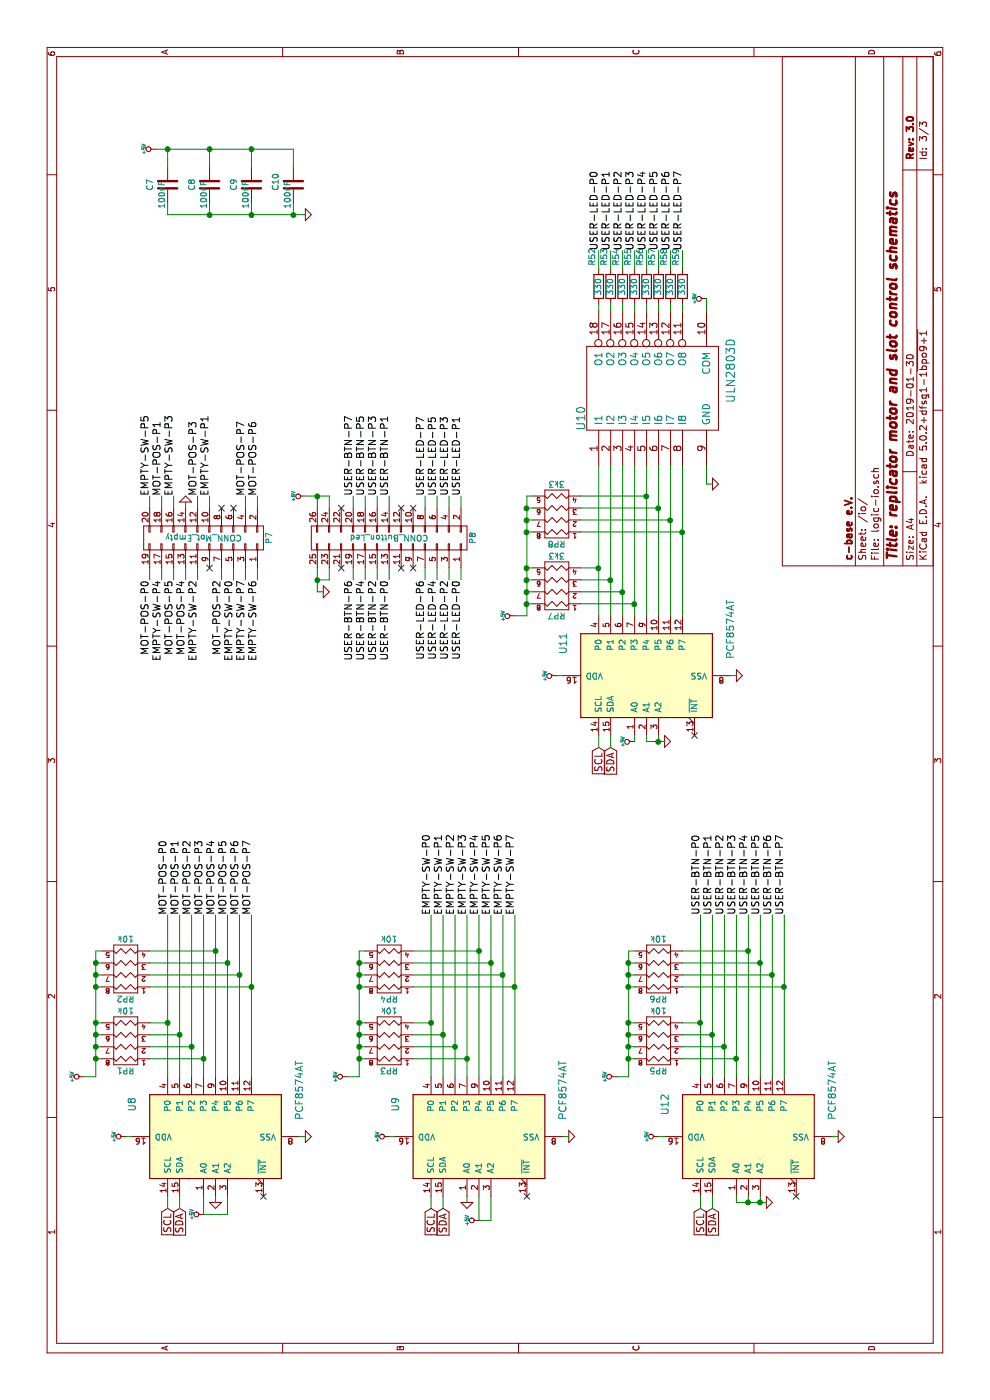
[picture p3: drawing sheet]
EESchema Schematic File Version 4
LIBS:logic-cache
EELAYER 26 0
EELAYER END
$Descr A4 11693 8268
encoding utf-8
Sheet 3 3
Title "replicator motor and slot control schematics"
Date "2019-01-30"
Rev "3.0"
Comp "c-base e.V."
Comment1 ""
Comment2 ""
Comment3 ""
Comment4 ""
$EndDescr
$Comp
L replicator:+5V #PWR054
U 1 1
P 7550 2550
F 0 "#PWR054" H 7550 2500 20  0001 C CNN
F 1 "+5V" H 7550 2650 30  0000 C CNN
F 2 "" H 7550 2550 60  0001 C CNN
F 3 "" H 7550 2550 60  0001 C CNN
	1    7550 2550
	1    0    0    -1  
$EndComp
$Comp
L replicator:+5V #PWR055
U 1 1
P 10450 1300
F 0 "#PWR055" H 10450 1250 20  0001 C CNN
F 1 "+5V" H 10450 1400 30  0000 C CNN
F 2 "" H 10450 1300 60  0001 C CNN
F 3 "" H 10450 1300 60  0001 C CNN
	1    10450 1300
	1    0    0    -1  
$EndComp
$Comp
L replicator:+5V #PWR056
U 1 1
P 9200 5900
F 0 "#PWR056" H 9200 5850 20  0001 C CNN
F 1 "+5V" H 9200 6000 30  0000 C CNN
F 2 "" H 9200 5900 60  0001 C CNN
F 3 "" H 9200 5900 60  0001 C CNN
	1    9200 5900
	1    0    0    -1  
$EndComp
$Comp
L replicator:+5V #PWR057
U 1 1
P 6550 4300
F 0 "#PWR057" H 6550 4250 20  0001 C CNN
F 1 "+5V" H 6550 4400 30  0000 C CNN
F 2 "" H 6550 4300 60  0001 C CNN
F 3 "" H 6550 4300 60  0001 C CNN
	1    6550 4300
	1    0    0    -1  
$EndComp
$Comp
L replicator:+5V #PWR058
U 1 1
P 5500 5300
F 0 "#PWR058" H 5500 5250 20  0001 C CNN
F 1 "+5V" H 5500 5400 30  0000 C CNN
F 2 "" H 5500 5300 60  0001 C CNN
F 3 "" H 5500 5300 60  0001 C CNN
	1    5500 5300
	1    0    0    -1  
$EndComp
$Comp
L replicator:+5V #PWR059
U 1 1
P 2700 5150
F 0 "#PWR059" H 2700 5100 20  0001 C CNN
F 1 "+5V" H 2700 5250 30  0000 C CNN
F 2 "" H 2700 5150 60  0001 C CNN
F 3 "" H 2700 5150 60  0001 C CNN
	1    2700 5150
	1    0    0    -1  
$EndComp
$Comp
L replicator:+5V #PWR060
U 1 1
P 2200 5500
F 0 "#PWR060" H 2200 5450 20  0001 C CNN
F 1 "+5V" H 2200 5600 30  0000 C CNN
F 2 "" H 2200 5500 60  0001 C CNN
F 3 "" H 2200 5500 60  0001 C CNN
	1    2200 5500
	1    0    0    -1  
$EndComp
$Comp
L replicator:+5V #PWR061
U 1 1
P 1500 4000
F 0 "#PWR061" H 1500 3950 20  0001 C CNN
F 1 "+5V" H 1500 4100 30  0000 C CNN
F 2 "" H 1500 4000 60  0001 C CNN
F 3 "" H 1500 4000 60  0001 C CNN
	1    1500 4000
	1    0    0    -1  
$EndComp
$Comp
L replicator:+5V #PWR062
U 1 1
P 2700 2900
F 0 "#PWR062" H 2700 2850 20  0001 C CNN
F 1 "+5V" H 2700 3000 30  0000 C CNN
F 2 "" H 2700 2900 60  0001 C CNN
F 3 "" H 2700 2900 60  0001 C CNN
	1    2700 2900
	1    0    0    -1  
$EndComp
$Comp
L replicator:+5V #PWR063
U 1 1
P 1550 1700
F 0 "#PWR063" H 1550 1650 20  0001 C CNN
F 1 "+5V" H 1550 1800 30  0000 C CNN
F 2 "" H 1550 1700 60  0001 C CNN
F 3 "" H 1550 1700 60  0001 C CNN
	1    1550 1700
	1    0    0    -1  
$EndComp
$Comp
L replicator:+5V #PWR064
U 1 1
P 2700 700
F 0 "#PWR064" H 2700 650 20  0001 C CNN
F 1 "+5V" H 2700 800 30  0000 C CNN
F 2 "" H 2700 700 60  0001 C CNN
F 3 "" H 2700 700 60  0001 C CNN
	1    2700 700 
	1    0    0    -1  
$EndComp
$Comp
L replicator:R R59
U 1 1
P 9300 5700
AR Path="/53CBDBDE" Ref="R59"  Part="1" 
AR Path="/5345634F/53CBDBDE" Ref="R59"  Part="1" 
F 0 "R59" V 9350 5450 50  0000 C CNN
F 1 "330" V 9300 5700 50  0000 C CNN
F 2 "replicator:R_0603_HandSoldering" V 9400 5700 50  0001 C CNN
F 3 "" H 9300 5700 60  0001 C CNN
F 4 "SMD-0603 330" H 9300 5700 60  0001 C CNN "Reichelt"
	1    9300 5700
	0    -1   -1   0   
$EndComp
$Comp
L replicator:R R58
U 1 1
P 9300 5600
AR Path="/53CBDBDB" Ref="R58"  Part="1" 
AR Path="/5345634F/53CBDBDB" Ref="R58"  Part="1" 
F 0 "R58" V 9350 5350 50  0000 C CNN
F 1 "330" V 9300 5600 50  0000 C CNN
F 2 "replicator:R_0603_HandSoldering" V 9400 5600 50  0001 C CNN
F 3 "" H 9300 5600 60  0001 C CNN
F 4 "SMD-0603 330" H 9300 5600 60  0001 C CNN "Reichelt"
	1    9300 5600
	0    -1   -1   0   
$EndComp
$Comp
L replicator:R R57
U 1 1
P 9300 5500
AR Path="/53CBDBD8" Ref="R57"  Part="1" 
AR Path="/5345634F/53CBDBD8" Ref="R57"  Part="1" 
F 0 "R57" V 9350 5250 50  0000 C CNN
F 1 "330" V 9300 5500 50  0000 C CNN
F 2 "replicator:R_0603_HandSoldering" V 9400 5500 50  0001 C CNN
F 3 "" H 9300 5500 60  0001 C CNN
F 4 "SMD-0603 330" H 9300 5500 60  0001 C CNN "Reichelt"
	1    9300 5500
	0    -1   -1   0   
$EndComp
$Comp
L replicator:R R56
U 1 1
P 9300 5400
AR Path="/53CBDBD5" Ref="R56"  Part="1" 
AR Path="/5345634F/53CBDBD5" Ref="R56"  Part="1" 
F 0 "R56" V 9350 5150 50  0000 C CNN
F 1 "330" V 9300 5400 50  0000 C CNN
F 2 "replicator:R_0603_HandSoldering" V 9400 5400 50  0001 C CNN
F 3 "" H 9300 5400 60  0001 C CNN
F 4 "SMD-0603 330" H 9300 5400 60  0001 C CNN "Reichelt"
	1    9300 5400
	0    -1   -1   0   
$EndComp
$Comp
L replicator:R R55
U 1 1
P 9300 5300
AR Path="/53CBDBD2" Ref="R55"  Part="1" 
AR Path="/5345634F/53CBDBD2" Ref="R55"  Part="1" 
F 0 "R55" V 9350 5050 50  0000 C CNN
F 1 "330" V 9300 5300 50  0000 C CNN
F 2 "replicator:R_0603_HandSoldering" V 9400 5300 50  0001 C CNN
F 3 "" H 9300 5300 60  0001 C CNN
F 4 "SMD-0603 330" H 9300 5300 60  0001 C CNN "Reichelt"
	1    9300 5300
	0    -1   -1   0   
$EndComp
$Comp
L replicator:R R54
U 1 1
P 9300 5200
AR Path="/53CBDBD0" Ref="R54"  Part="1" 
AR Path="/5345634F/53CBDBD0" Ref="R54"  Part="1" 
F 0 "R54" V 9350 4950 50  0000 C CNN
F 1 "330" V 9300 5200 50  0000 C CNN
F 2 "replicator:R_0603_HandSoldering" V 9400 5200 50  0001 C CNN
F 3 "" H 9300 5200 60  0001 C CNN
F 4 "SMD-0603 330" H 9300 5200 60  0001 C CNN "Reichelt"
	1    9300 5200
	0    -1   -1   0   
$EndComp
$Comp
L replicator:R R53
U 1 1
P 9300 5100
AR Path="/53CBDBCC" Ref="R53"  Part="1" 
AR Path="/5345634F/53CBDBCC" Ref="R53"  Part="1" 
F 0 "R53" V 9350 4850 50  0000 C CNN
F 1 "330" V 9300 5100 50  0000 C CNN
F 2 "replicator:R_0603_HandSoldering" V 9400 5100 50  0001 C CNN
F 3 "" H 9300 5100 60  0001 C CNN
F 4 "SMD-0603 330" H 9300 5100 60  0001 C CNN "Reichelt"
	1    9300 5100
	0    -1   -1   0   
$EndComp
$Comp
L replicator:R R52
U 1 1
P 9300 5000
AR Path="/53CBDAE5" Ref="R52"  Part="1" 
AR Path="/5345634F/53CBDAE5" Ref="R52"  Part="1" 
F 0 "R52" V 9350 4750 50  0000 C CNN
F 1 "330" V 9300 5000 50  0000 C CNN
F 2 "replicator:R_0603_HandSoldering" V 9400 5000 50  0001 C CNN
F 3 "" H 9300 5000 60  0001 C CNN
F 4 "SMD-0603 330" H 9300 5000 60  0001 C CNN "Reichelt"
	1    9300 5000
	0    -1   -1   0   
$EndComp
$Comp
L replicator:GND #PWR065
U 1 1
P 9900 2550
F 0 "#PWR065" H 9900 2550 30  0001 C CNN
F 1 "GND" H 9900 2480 30  0001 C CNN
F 2 "" H 9900 2550 60  0001 C CNN
F 3 "" H 9900 2550 60  0001 C CNN
	1    9900 2550
	1    0    0    -1  
$EndComp
NoConn ~ 6950 1750
NoConn ~ 7450 1950
NoConn ~ 7450 1850
$Comp
L replicator:GND #PWR066
U 1 1
P 7500 1550
F 0 "#PWR066" H 7500 1550 30  0001 C CNN
F 1 "GND" H 7500 1480 30  0001 C CNN
F 2 "" H 7500 1550 60  0001 C CNN
F 3 "" H 7500 1550 60  0001 C CNN
	1    7500 1550
	0    -1   -1   0   
$EndComp
Text Label 6850 2050 2    60   ~ 0
EMPTY-SW-P7
Text Label 6850 2150 2    60   ~ 0
EMPTY-SW-P6
Text Label 7550 1250 0    60   ~ 0
EMPTY-SW-P5
Text Label 6850 1350 2    60   ~ 0
EMPTY-SW-P4
Text Label 7550 1450 0    60   ~ 0
EMPTY-SW-P3
Text Label 6850 1650 2    60   ~ 0
EMPTY-SW-P2
Text Label 7550 1750 0    60   ~ 0
EMPTY-SW-P1
Text Label 6850 1950 2    60   ~ 0
EMPTY-SW-P0
Text Label 6850 1250 2    60   ~ 0
MOT-POS-P0
Text Label 7550 1350 0    60   ~ 0
MOT-POS-P1
Text Label 6850 1850 2    60   ~ 0
MOT-POS-P2
Text Label 7550 1650 0    60   ~ 0
MOT-POS-P3
Text Label 6850 1550 2    60   ~ 0
MOT-POS-P4
Text Label 6850 1450 2    60   ~ 0
MOT-POS-P5
Text Label 7550 2150 0    60   ~ 0
MOT-POS-P6
Text Label 7550 2050 0    60   ~ 0
MOT-POS-P7
$Comp
L replicator:GND #PWR067
U 1 1
P 6750 2700
F 0 "#PWR067" H 6750 2700 30  0001 C CNN
F 1 "GND" H 6750 2630 30  0001 C CNN
F 2 "" H 6750 2700 60  0001 C CNN
F 3 "" H 6750 2700 60  0001 C CNN
	1    6750 2700
	1    0    0    -1  
$EndComp
NoConn ~ 7450 2850
NoConn ~ 6950 2850
Text Label 6850 3250 2    60   ~ 0
USER-BTN-P0
Text Label 7550 3250 0    60   ~ 0
USER-BTN-P1
Text Label 6850 3150 2    60   ~ 0
USER-BTN-P2
Text Label 7550 3150 0    60   ~ 0
USER-BTN-P3
Text Label 6850 3050 2    60   ~ 0
USER-BTN-P4
Text Label 7550 3050 0    60   ~ 0
USER-BTN-P5
Text Label 6850 2950 2    60   ~ 0
USER-BTN-P6
Text Label 7550 2950 0    60   ~ 0
USER-BTN-P7
NoConn ~ 6950 3450
NoConn ~ 6950 3350
NoConn ~ 7450 3350
NoConn ~ 7450 3450
Text Label 6850 3850 2    60   ~ 0
USER-LED-P0
Text Label 7550 3850 0    60   ~ 0
USER-LED-P1
Text Label 6850 3750 2    60   ~ 0
USER-LED-P2
Text Label 7550 3750 0    60   ~ 0
USER-LED-P3
Text Label 6850 3650 2    60   ~ 0
USER-LED-P4
Text Label 7550 3650 0    60   ~ 0
USER-LED-P5
Text Label 6850 3550 2    60   ~ 0
USER-LED-P6
Text Label 7550 3550 0    60   ~ 0
USER-LED-P7
Text Label 9600 5700 0    60   ~ 0
USER-LED-P7
Text Label 9600 5600 0    60   ~ 0
USER-LED-P6
Text Label 9600 5500 0    60   ~ 0
USER-LED-P5
Text Label 9600 5400 0    60   ~ 0
USER-LED-P4
Text Label 9600 5300 0    60   ~ 0
USER-LED-P3
Text Label 9600 5200 0    60   ~ 0
USER-LED-P2
Text Label 9600 5100 0    60   ~ 0
USER-LED-P1
Text Label 9600 5000 0    60   ~ 0
USER-LED-P0
$Comp
L replicator:GND #PWR068
U 1 1
P 7650 5950
F 0 "#PWR068" H 7650 5950 30  0001 C CNN
F 1 "GND" H 7650 5880 30  0001 C CNN
F 2 "" H 7650 5950 60  0001 C CNN
F 3 "" H 7650 5950 60  0001 C CNN
	1    7650 5950
	1    0    0    -1  
$EndComp
NoConn ~ 5550 5800
$Comp
L replicator:GND #PWR069
U 1 1
P 5500 5550
F 0 "#PWR069" H 5500 5550 30  0001 C CNN
F 1 "GND" H 5500 5480 30  0001 C CNN
F 2 "" H 5500 5550 60  0001 C CNN
F 3 "" H 5500 5550 60  0001 C CNN
	1    5500 5550
	1    0    0    -1  
$EndComp
Text GLabel 5450 5000 0    60   Input ~ 0
SCL
Text GLabel 5450 5100 0    60   Input ~ 0
SDA
Text GLabel 1600 5950 0    60   Input ~ 0
SDA
Text GLabel 1600 5850 0    60   Input ~ 0
SCL
NoConn ~ 1700 6650
Text Label 4050 6550 0    60   ~ 0
USER-BTN-P7
Text Label 4050 6450 0    60   ~ 0
USER-BTN-P6
Text Label 4050 6350 0    60   ~ 0
USER-BTN-P5
Text Label 4050 6250 0    60   ~ 0
USER-BTN-P4
Text Label 4050 6150 0    60   ~ 0
USER-BTN-P3
Text Label 4050 6050 0    60   ~ 0
USER-BTN-P2
Text Label 4050 5950 0    60   ~ 0
USER-BTN-P1
Text Label 4050 5850 0    60   ~ 0
USER-BTN-P0
$Comp
L replicator:GND #PWR070
U 1 1
P 1650 6400
F 0 "#PWR070" H 1650 6400 30  0001 C CNN
F 1 "GND" H 1650 6330 30  0001 C CNN
F 2 "" H 1650 6400 60  0001 C CNN
F 3 "" H 1650 6400 60  0001 C CNN
	1    1650 6400
	1    0    0    -1  
$EndComp
$Comp
L replicator:GND #PWR071
U 1 1
P 1650 3900
F 0 "#PWR071" H 1650 3900 30  0001 C CNN
F 1 "GND" H 1650 3830 30  0001 C CNN
F 2 "" H 1650 3900 60  0001 C CNN
F 3 "" H 1650 3900 60  0001 C CNN
	1    1650 3900
	0    1    1    0   
$EndComp
Text Label 4050 3600 0    60   ~ 0
EMPTY-SW-P0
Text Label 4050 3700 0    60   ~ 0
EMPTY-SW-P1
Text Label 4050 3800 0    60   ~ 0
EMPTY-SW-P2
Text Label 4050 3900 0    60   ~ 0
EMPTY-SW-P3
Text Label 4050 4000 0    60   ~ 0
EMPTY-SW-P4
Text Label 4050 4100 0    60   ~ 0
EMPTY-SW-P5
Text Label 4050 4200 0    60   ~ 0
EMPTY-SW-P6
Text Label 4050 4300 0    60   ~ 0
EMPTY-SW-P7
NoConn ~ 1700 4400
Text GLabel 1600 3600 0    60   Input ~ 0
SCL
Text GLabel 1600 3700 0    60   Input ~ 0
SDA
Text GLabel 1600 1500 0    60   Input ~ 0
SDA
Text GLabel 1600 1400 0    60   Input ~ 0
SCL
NoConn ~ 1700 2200
Text Label 4050 2100 0    60   ~ 0
MOT-POS-P7
Text Label 4050 2000 0    60   ~ 0
MOT-POS-P6
Text Label 4050 1900 0    60   ~ 0
MOT-POS-P5
Text Label 4050 1800 0    60   ~ 0
MOT-POS-P4
Text Label 4050 1700 0    60   ~ 0
MOT-POS-P3
Text Label 4050 1600 0    60   ~ 0
MOT-POS-P2
Text Label 4050 1500 0    60   ~ 0
MOT-POS-P1
Text Label 4050 1400 0    60   ~ 0
MOT-POS-P0
$Comp
L replicator:GND #PWR072
U 1 1
P 1650 1800
F 0 "#PWR072" H 1650 1800 30  0001 C CNN
F 1 "GND" H 1650 1730 30  0001 C CNN
F 2 "" H 1650 1800 60  0001 C CNN
F 3 "" H 1650 1800 60  0001 C CNN
	1    1650 1800
	0    1    1    0   
$EndComp
$Comp
L replicator:CONN_02X10 P7
U 1 1
P 7200 1700
F 0 "P7" H 7200 2250 50  0000 C CNN
F 1 "CONN_Mot_Empty" V 7200 1700 50  0000 C CNN
F 2 "replicator:IDC_Header_Straight_20pins" H 7200 500 60  0001 C CNN
F 3 "http://cdn-reichelt.de/documents/datenblatt/C151/BH1S-XX-L.pdf" H 7200 500 60  0001 C CNN
F 4 "WSL 20G" H 7200 1700 60  0001 C CNN "Reichelt"
	1    7200 1700
	1    0    0    1   
$EndComp
$Comp
L replicator:CONN_02X13 P8
U 1 1
P 7200 3250
F 0 "P8" H 7200 3950 50  0000 C CNN
F 1 "CONN_Button_Led" V 7200 3250 50  0000 C CNN
F 2 "replicator:IDC_Header_Straight_26pins" H 7200 2100 60  0001 C CNN
F 3 "http://cdn-reichelt.de/documents/datenblatt/C151/BH1S-XX-L.pdf" H 7200 2100 60  0001 C CNN
F 4 "WSL 26G" H 7200 3250 60  0001 C CNN "Reichelt"
	1    7200 3250
	1    0    0    1   
$EndComp
$Comp
L replicator:PCF8574 U9
U 1 1
P 2200 4000
AR Path="/563EA141" Ref="U9"  Part="1" 
AR Path="/5345634F/563EA141" Ref="U9"  Part="1" 
F 0 "U9" H 2470 4700 60  0000 C CNN
F 1 "PCF8574AT" H 2590 3302 60  0000 C CNN
F 2 "replicator:SOIC-16_7.5x10.3mm_Pitch1.27mm" H 2200 4000 60  0001 C CNN
F 3 "http://cdn-reichelt.de/documents/datenblatt/A300/PCF8574%23PHI.pdf" H 2200 4000 60  0001 C CNN
F 4 "PCF 8574 AT" H 2200 4000 60  0001 C CNN "Reichelt"
	1    2200 4000
	1    0    0    -1  
$EndComp
$Comp
L replicator:PCF8574 U12
U 1 1
P 2200 6250
AR Path="/563EA4B4" Ref="U12"  Part="1" 
AR Path="/5345634F/563EA4B4" Ref="U12"  Part="1" 
F 0 "U12" H 2470 6950 60  0000 C CNN
F 1 "PCF8574AT" H 2590 5552 60  0000 C CNN
F 2 "replicator:SOIC-16_7.5x10.3mm_Pitch1.27mm" H 2200 6250 60  0001 C CNN
F 3 "http://cdn-reichelt.de/documents/datenblatt/A300/PCF8574%23PHI.pdf" H 2200 6250 60  0001 C CNN
F 4 "PCF 8574 AT" H 2200 6250 60  0001 C CNN "Reichelt"
	1    2200 6250
	1    0    0    -1  
$EndComp
$Comp
L replicator:PCF8574 U8
U 1 1
P 2200 1800
AR Path="/563EA78D" Ref="U8"  Part="1" 
AR Path="/5345634F/563EA78D" Ref="U8"  Part="1" 
F 0 "U8" H 2470 2500 60  0000 C CNN
F 1 "PCF8574AT" H 2590 1102 60  0000 C CNN
F 2 "replicator:SOIC-16_7.5x10.3mm_Pitch1.27mm" H 2200 1800 60  0001 C CNN
F 3 "http://cdn-reichelt.de/documents/datenblatt/A300/PCF8574%23PHI.pdf" H 2200 1800 60  0001 C CNN
F 4 "PCF 8574 AT" H 2200 1800 60  0001 C CNN "Reichelt"
	1    2200 1800
	1    0    0    -1  
$EndComp
$Comp
L replicator:PCF8574 U11
U 1 1
P 6050 5400
AR Path="/563EAC32" Ref="U11"  Part="1" 
AR Path="/5345634F/563EAC32" Ref="U11"  Part="1" 
F 0 "U11" H 6320 6100 60  0000 C CNN
F 1 "PCF8574AT" H 6440 4702 60  0000 C CNN
F 2 "replicator:SOIC-16_7.5x10.3mm_Pitch1.27mm" H 6050 5400 60  0001 C CNN
F 3 "http://cdn-reichelt.de/documents/datenblatt/A300/PCF8574%23PHI.pdf" H 6050 5400 60  0001 C CNN
F 4 "PCF 8574 AT" H 6050 5400 60  0001 C CNN "Reichelt"
	1    6050 5400
	1    0    0    -1  
$EndComp
$Comp
L replicator:ULN2803D U10
U 1 1
P 8450 5400
F 0 "U10" H 8200 5950 70  0000 C CNN
F 1 "ULN2803D" H 8600 4700 70  0000 C CNN
F 2 "replicator:SOIC-18_7.5x11.6mm_Pitch1.27mm" H 8450 5400 60  0001 C CNN
F 3 "http://cdn-reichelt.de/documents/datenblatt/A200/ULN2803.pdf" H 8450 5400 60  0001 C CNN
F 4 "ULN 2803 D" H 8450 5400 60  0001 C CNN "Reichelt"
	1    8450 5400
	1    0    0    -1  
$EndComp
$Comp
L replicator:C C7
U 1 1
P 10150 1400
AR Path="/563ED723" Ref="C7"  Part="1" 
AR Path="/5345634F/563ED723" Ref="C7"  Part="1" 
F 0 "C7" V 10000 1350 50  0000 L CNN
F 1 "100nF" V 10100 1200 50  0000 L CNN
F 2 "replicator:C_0603_HandSoldering" H 10150 1400 60  0001 C CNN
F 3 "" H 10150 1400 60  0000 C CNN
F 4 "X7R-G0603 100N" V 10150 1400 60  0001 C CNN "Reichelt"
	1    10150 1400
	0    1    1    0   
$EndComp
$Comp
L replicator:C C8
U 1 1
P 10150 1750
AR Path="/563EDB9A" Ref="C8"  Part="1" 
AR Path="/5345634F/563EDB9A" Ref="C8"  Part="1" 
F 0 "C8" V 10000 1700 50  0000 L CNN
F 1 "100nF" V 10100 1550 50  0000 L CNN
F 2 "replicator:C_0603_HandSoldering" H 10150 1750 60  0001 C CNN
F 3 "" H 10150 1750 60  0000 C CNN
F 4 "X7R-G0603 100N" V 10150 1750 60  0001 C CNN "Reichelt"
	1    10150 1750
	0    1    1    0   
$EndComp
$Comp
L replicator:C C9
U 1 1
P 10150 2100
AR Path="/563EDC51" Ref="C9"  Part="1" 
AR Path="/5345634F/563EDC51" Ref="C9"  Part="1" 
F 0 "C9" V 10000 2050 50  0000 L CNN
F 1 "100nF" V 10100 1900 50  0000 L CNN
F 2 "replicator:C_0603_HandSoldering" H 10150 2100 60  0001 C CNN
F 3 "" H 10150 2100 60  0000 C CNN
F 4 "X7R-G0603 100N" V 10150 2100 60  0001 C CNN "Reichelt"
	1    10150 2100
	0    1    1    0   
$EndComp
$Comp
L replicator:C C10
U 1 1
P 10150 2450
AR Path="/563EDD0B" Ref="C10"  Part="1" 
AR Path="/5345634F/563EDD0B" Ref="C10"  Part="1" 
F 0 "C10" V 10000 2400 50  0000 L CNN
F 1 "100nF" V 10100 2250 50  0000 L CNN
F 2 "replicator:C_0603_HandSoldering" H 10150 2450 60  0001 C CNN
F 3 "" H 10150 2450 60  0000 C CNN
F 4 "X7R-G0603 100N" V 10150 2450 60  0001 C CNN "Reichelt"
	1    10150 2450
	0    1    1    0   
$EndComp
$Comp
L replicator:R_PACK4 RP7
U 1 1
P 7000 4650
F 0 "RP7" H 7000 5100 50  0000 C CNN
F 1 "3k3" H 7000 4600 50  0000 C CNN
F 2 "replicator:R_Array_Convex_4x1206" H 7000 4650 60  0001 C CNN
F 3 "http://cdn-reichelt.de/documents/datenblatt/B300/BCN%23BI.pdf" H 7000 4650 60  0001 C CNN
F 4 "BCN16 3,3K" H 7000 4650 60  0001 C CNN "Reichelt"
	1    7000 4650
	0    -1   -1   0   
$EndComp
$Comp
L replicator:R_PACK4 RP8
U 1 1
P 7600 4650
F 0 "RP8" H 7600 5100 50  0000 C CNN
F 1 "3k3" H 7600 4600 50  0000 C CNN
F 2 "replicator:R_Array_Convex_4x1206" H 7600 4650 60  0001 C CNN
F 3 "http://cdn-reichelt.de/documents/datenblatt/B300/BCN%23BI.pdf" H 7600 4650 60  0001 C CNN
F 4 "BCN16 3,3K" H 7600 4650 60  0001 C CNN "Reichelt"
	1    7600 4650
	0    -1   -1   0   
$EndComp
$Comp
L replicator:R_PACK4 RP3
U 1 1
P 3200 3250
F 0 "RP3" H 3200 3700 50  0000 C CNN
F 1 "10k" H 3200 3200 50  0000 C CNN
F 2 "replicator:R_Array_Convex_4x1206" H 3200 3250 60  0001 C CNN
F 3 "http://cdn-reichelt.de/documents/datenblatt/B300/BCN%23BI.pdf" H 3200 3250 60  0001 C CNN
F 4 "BCN16 10K" H 3200 3250 60  0001 C CNN "Reichelt"
	1    3200 3250
	0    -1   -1   0   
$EndComp
$Comp
L replicator:R_PACK4 RP4
U 1 1
P 3800 3250
F 0 "RP4" H 3800 3700 50  0000 C CNN
F 1 "10k" H 3800 3200 50  0000 C CNN
F 2 "replicator:R_Array_Convex_4x1206" H 3800 3250 60  0001 C CNN
F 3 "http://cdn-reichelt.de/documents/datenblatt/B300/BCN%23BI.pdf" H 3800 3250 60  0001 C CNN
F 4 "BCN16 10K" H 3800 3250 60  0001 C CNN "Reichelt"
	1    3800 3250
	0    -1   -1   0   
$EndComp
$Comp
L replicator:R_PACK4 RP5
U 1 1
P 3200 5500
F 0 "RP5" H 3200 5950 50  0000 C CNN
F 1 "10k" H 3200 5450 50  0000 C CNN
F 2 "replicator:R_Array_Convex_4x1206" H 3200 5500 60  0001 C CNN
F 3 "http://cdn-reichelt.de/documents/datenblatt/B300/BCN%23BI.pdf" H 3200 5500 60  0001 C CNN
F 4 "BCN16 10K" H 3200 5500 60  0001 C CNN "Reichelt"
	1    3200 5500
	0    -1   -1   0   
$EndComp
$Comp
L replicator:R_PACK4 RP6
U 1 1
P 3800 5500
F 0 "RP6" H 3800 5950 50  0000 C CNN
F 1 "10k" H 3800 5450 50  0000 C CNN
F 2 "replicator:R_Array_Convex_4x1206" H 3800 5500 60  0001 C CNN
F 3 "http://cdn-reichelt.de/documents/datenblatt/B300/BCN%23BI.pdf" H 3800 5500 60  0001 C CNN
F 4 "BCN16 10K" H 3800 5500 60  0001 C CNN "Reichelt"
	1    3800 5500
	0    -1   -1   0   
$EndComp
$Comp
L replicator:R_PACK4 RP1
U 1 1
P 3200 1050
F 0 "RP1" H 3200 1500 50  0000 C CNN
F 1 "10k" H 3200 1000 50  0000 C CNN
F 2 "replicator:R_Array_Convex_4x1206" H 3200 1050 60  0001 C CNN
F 3 "http://cdn-reichelt.de/documents/datenblatt/B300/BCN%23BI.pdf" H 3200 1050 60  0001 C CNN
F 4 "BCN16 10K" H 3200 1050 60  0001 C CNN "Reichelt"
	1    3200 1050
	0    -1   -1   0   
$EndComp
$Comp
L replicator:R_PACK4 RP2
U 1 1
P 3800 1050
F 0 "RP2" H 3800 1500 50  0000 C CNN
F 1 "10k" H 3800 1000 50  0000 C CNN
F 2 "replicator:R_Array_Convex_4x1206" H 3800 1050 60  0001 C CNN
F 3 "http://cdn-reichelt.de/documents/datenblatt/B300/BCN%23BI.pdf" H 3800 1050 60  0001 C CNN
F 4 "BCN16 10K" H 3800 1050 60  0001 C CNN "Reichelt"
	1    3800 1050
	0    -1   -1   0   
$EndComp
$Comp
L replicator:GND #PWR073
U 1 1
P 2200 2550
F 0 "#PWR073" H 2200 2550 30  0001 C CNN
F 1 "GND" H 2200 2480 30  0001 C CNN
F 2 "" H 2200 2550 60  0001 C CNN
F 3 "" H 2200 2550 60  0001 C CNN
	1    2200 2550
	1    0    0    -1  
$EndComp
$Comp
L replicator:+5V #PWR074
U 1 1
P 2200 1050
F 0 "#PWR074" H 2200 1000 20  0001 C CNN
F 1 "+5V" H 2200 1150 30  0000 C CNN
F 2 "" H 2200 1050 60  0001 C CNN
F 3 "" H 2200 1050 60  0001 C CNN
	1    2200 1050
	1    0    0    -1  
$EndComp
$Comp
L replicator:+5V #PWR075
U 1 1
P 2200 3250
F 0 "#PWR075" H 2200 3200 20  0001 C CNN
F 1 "+5V" H 2200 3350 30  0000 C CNN
F 2 "" H 2200 3250 60  0001 C CNN
F 3 "" H 2200 3250 60  0001 C CNN
	1    2200 3250
	1    0    0    -1  
$EndComp
$Comp
L replicator:GND #PWR076
U 1 1
P 2200 4750
F 0 "#PWR076" H 2200 4750 30  0001 C CNN
F 1 "GND" H 2200 4680 30  0001 C CNN
F 2 "" H 2200 4750 60  0001 C CNN
F 3 "" H 2200 4750 60  0001 C CNN
	1    2200 4750
	1    0    0    -1  
$EndComp
$Comp
L replicator:GND #PWR077
U 1 1
P 2200 7000
F 0 "#PWR077" H 2200 7000 30  0001 C CNN
F 1 "GND" H 2200 6930 30  0001 C CNN
F 2 "" H 2200 7000 60  0001 C CNN
F 3 "" H 2200 7000 60  0001 C CNN
	1    2200 7000
	1    0    0    -1  
$EndComp
$Comp
L replicator:+5V #PWR078
U 1 1
P 6050 4650
F 0 "#PWR078" H 6050 4600 20  0001 C CNN
F 1 "+5V" H 6050 4750 30  0000 C CNN
F 2 "" H 6050 4650 60  0001 C CNN
F 3 "" H 6050 4650 60  0001 C CNN
	1    6050 4650
	1    0    0    -1  
$EndComp
$Comp
L replicator:GND #PWR079
U 1 1
P 6050 6150
F 0 "#PWR079" H 6050 6150 30  0001 C CNN
F 1 "GND" H 6050 6080 30  0001 C CNN
F 2 "" H 6050 6150 60  0001 C CNN
F 3 "" H 6050 6150 60  0001 C CNN
	1    6050 6150
	1    0    0    -1  
$EndComp
Wire Wire Line
	9900 1400 9900 1750
Wire Wire Line
	10450 1300 10450 1400
Wire Wire Line
	6850 2650 6850 2750
Wire Wire Line
	9150 5600 9100 5600
Wire Wire Line
	9150 5400 9100 5400
Wire Wire Line
	9150 5200 9100 5200
Wire Wire Line
	9150 5000 9100 5000
Wire Wire Line
	9450 5600 9600 5600
Wire Wire Line
	9450 5400 9600 5400
Wire Wire Line
	9450 5200 9600 5200
Wire Wire Line
	9450 5000 9600 5000
Connection ~ 9900 2100
Wire Wire Line
	9900 2100 10000 2100
Wire Wire Line
	9900 1400 10000 1400
Connection ~ 10450 2100
Wire Wire Line
	10450 2100 10300 2100
Wire Wire Line
	10450 1400 10300 1400
Wire Wire Line
	7450 1550 7500 1550
Wire Wire Line
	7550 1350 7450 1350
Wire Wire Line
	7550 1650 7450 1650
Wire Wire Line
	7550 2050 7450 2050
Wire Wire Line
	6850 2150 6950 2150
Wire Wire Line
	6850 1950 6950 1950
Wire Wire Line
	6850 1650 6950 1650
Wire Wire Line
	6850 1450 6950 1450
Wire Wire Line
	6850 1250 6950 1250
Wire Wire Line
	7450 3050 7550 3050
Wire Wire Line
	7450 3250 7550 3250
Wire Wire Line
	7450 3650 7550 3650
Wire Wire Line
	7450 3850 7550 3850
Wire Wire Line
	6850 3750 6950 3750
Wire Wire Line
	6850 3550 6950 3550
Wire Wire Line
	6850 3150 6950 3150
Wire Wire Line
	6850 2950 6950 2950
Wire Wire Line
	6850 2750 6950 2750
Wire Wire Line
	7550 2550 7550 2650
Wire Wire Line
	7550 2750 7450 2750
Wire Wire Line
	7800 5900 7650 5900
Wire Wire Line
	6550 5700 7250 5700
Wire Wire Line
	6550 5500 7450 5500
Wire Wire Line
	6550 5100 6850 5100
Wire Wire Line
	5450 5000 5550 5000
Wire Wire Line
	5550 5100 5450 5100
Wire Wire Line
	6550 4300 6550 4400
Wire Wire Line
	1700 5950 1600 5950
Wire Wire Line
	2700 6450 3550 6450
Wire Wire Line
	2700 6250 3750 6250
Wire Wire Line
	2700 6050 2950 6050
Wire Wire Line
	2700 5850 3150 5850
Wire Wire Line
	2700 5250 2700 5150
Wire Wire Line
	2700 5950 3050 5950
Wire Wire Line
	2700 6150 2850 6150
Wire Wire Line
	2700 6350 3650 6350
Wire Wire Line
	2700 6550 3450 6550
Wire Wire Line
	1600 5850 1700 5850
Wire Wire Line
	1600 3600 1700 3600
Wire Wire Line
	2700 4300 3450 4300
Wire Wire Line
	2700 4100 3650 4100
Wire Wire Line
	2700 3900 2850 3900
Wire Wire Line
	2700 3700 3050 3700
Wire Wire Line
	2700 2900 2700 3000
Wire Wire Line
	2700 3800 2950 3800
Wire Wire Line
	2700 4000 3750 4000
Wire Wire Line
	2700 4200 3550 4200
Wire Wire Line
	1700 3700 1600 3700
Wire Wire Line
	1700 1500 1600 1500
Wire Wire Line
	2700 2000 3550 2000
Wire Wire Line
	2700 1800 3750 1800
Wire Wire Line
	2700 1600 2950 1600
Wire Wire Line
	2700 1400 3150 1400
Wire Wire Line
	2700 800  2700 700 
Wire Wire Line
	2700 1500 3050 1500
Wire Wire Line
	2700 1700 2850 1700
Wire Wire Line
	2700 1900 3650 1900
Wire Wire Line
	2700 2100 3450 2100
Wire Wire Line
	1600 1400 1700 1400
Wire Wire Line
	6550 5000 6950 5000
Wire Wire Line
	6550 5200 6750 5200
Wire Wire Line
	6550 5400 7550 5400
Wire Wire Line
	6550 5600 7350 5600
Wire Wire Line
	9200 5900 9100 5900
Wire Wire Line
	7450 2650 7550 2650
Connection ~ 7550 2650
Connection ~ 6850 2650
Wire Wire Line
	6850 3050 6950 3050
Wire Wire Line
	6850 3250 6950 3250
Wire Wire Line
	6850 3650 6950 3650
Wire Wire Line
	6850 3850 6950 3850
Wire Wire Line
	7550 3750 7450 3750
Wire Wire Line
	7550 3550 7450 3550
Wire Wire Line
	7550 3150 7450 3150
Wire Wire Line
	7550 2950 7450 2950
Wire Wire Line
	6950 1350 6850 1350
Wire Wire Line
	6950 1550 6850 1550
Wire Wire Line
	6950 1850 6850 1850
Wire Wire Line
	6950 2050 6850 2050
Wire Wire Line
	7450 2150 7550 2150
Wire Wire Line
	7450 1750 7550 1750
Wire Wire Line
	7450 1450 7550 1450
Wire Wire Line
	7450 1250 7550 1250
Wire Wire Line
	10450 2450 10300 2450
Wire Wire Line
	10450 1750 10300 1750
Connection ~ 10450 1750
Wire Wire Line
	9900 2450 10000 2450
Connection ~ 9900 2450
Wire Wire Line
	9900 1750 10000 1750
Connection ~ 9900 1750
Wire Wire Line
	9600 5100 9450 5100
Wire Wire Line
	9600 5300 9450 5300
Wire Wire Line
	9600 5500 9450 5500
Wire Wire Line
	9600 5700 9450 5700
Wire Wire Line
	9100 5100 9150 5100
Wire Wire Line
	9100 5300 9150 5300
Wire Wire Line
	9100 5500 9150 5500
Wire Wire Line
	9100 5700 9150 5700
Connection ~ 10450 1400
Wire Wire Line
	7650 5900 7650 5950
Wire Wire Line
	6750 2650 6850 2650
Wire Wire Line
	6750 2650 6750 2700
Wire Wire Line
	6550 5300 6650 5300
Wire Wire Line
	7550 4400 7550 4450
Wire Wire Line
	6550 4400 6650 4400
Wire Wire Line
	6650 4450 6650 4400
Connection ~ 6650 4400
Wire Wire Line
	6750 4450 6750 4400
Connection ~ 6750 4400
Wire Wire Line
	6850 4450 6850 4400
Connection ~ 6850 4400
Wire Wire Line
	6950 4450 6950 4400
Connection ~ 6950 4400
Wire Wire Line
	7250 4450 7250 4400
Connection ~ 7250 4400
Wire Wire Line
	7350 4450 7350 4400
Connection ~ 7350 4400
Wire Wire Line
	7450 4450 7450 4400
Connection ~ 7450 4400
Wire Wire Line
	2700 3600 3150 3600
Wire Wire Line
	2700 3000 2850 3000
Wire Wire Line
	3750 3000 3750 3050
Wire Wire Line
	3650 3050 3650 3000
Connection ~ 3650 3000
Wire Wire Line
	3550 3050 3550 3000
Connection ~ 3550 3000
Wire Wire Line
	3450 3050 3450 3000
Connection ~ 3450 3000
Wire Wire Line
	3150 3050 3150 3000
Connection ~ 3150 3000
Wire Wire Line
	3050 3050 3050 3000
Connection ~ 3050 3000
Wire Wire Line
	2950 3050 2950 3000
Connection ~ 2950 3000
Wire Wire Line
	2850 3050 2850 3000
Connection ~ 2850 3000
Wire Wire Line
	2700 5250 2850 5250
Wire Wire Line
	3750 5250 3750 5300
Wire Wire Line
	3650 5300 3650 5250
Connection ~ 3650 5250
Wire Wire Line
	3550 5300 3550 5250
Connection ~ 3550 5250
Wire Wire Line
	3450 5300 3450 5250
Connection ~ 3450 5250
Wire Wire Line
	3150 5300 3150 5250
Connection ~ 3150 5250
Wire Wire Line
	3050 5300 3050 5250
Connection ~ 3050 5250
Wire Wire Line
	2950 5300 2950 5250
Connection ~ 2950 5250
Wire Wire Line
	2850 5300 2850 5250
Connection ~ 2850 5250
Wire Wire Line
	2700 800  2850 800 
Wire Wire Line
	3750 800  3750 850 
Wire Wire Line
	3650 850  3650 800 
Connection ~ 3650 800 
Wire Wire Line
	3550 850  3550 800 
Connection ~ 3550 800 
Wire Wire Line
	3450 850  3450 800 
Connection ~ 3450 800 
Wire Wire Line
	3150 850  3150 800 
Connection ~ 3150 800 
Wire Wire Line
	3050 850  3050 800 
Connection ~ 3050 800 
Wire Wire Line
	2950 850  2950 800 
Connection ~ 2950 800 
Wire Wire Line
	2850 850  2850 800 
Connection ~ 2850 800 
Wire Wire Line
	1700 1700 1550 1700
Wire Wire Line
	1700 1900 1550 1900
Wire Wire Line
	1550 1900 1550 1700
Wire Wire Line
	1700 1800 1650 1800
Wire Wire Line
	2200 1100 2200 1050
Wire Wire Line
	2200 2500 2200 2550
Wire Wire Line
	1500 4000 1700 4000
Wire Wire Line
	1700 4100 1500 4100
Wire Wire Line
	1500 4100 1500 4000
Wire Wire Line
	2200 3250 2200 3300
Wire Wire Line
	2200 4700 2200 4750
Wire Wire Line
	2200 5500 2200 5550
Wire Wire Line
	2200 6950 2200 7000
Wire Wire Line
	1700 6150 1650 6150
Wire Wire Line
	1650 6150 1650 6250
Wire Wire Line
	1700 6350 1650 6350
Connection ~ 1650 6350
Wire Wire Line
	1700 6250 1650 6250
Connection ~ 1650 6250
Wire Wire Line
	6050 6150 6050 6100
Wire Wire Line
	6050 4700 6050 4650
Wire Wire Line
	5550 5500 5500 5500
Wire Wire Line
	5500 5400 5500 5500
Wire Wire Line
	5500 5400 5550 5400
Connection ~ 5500 5500
Wire Wire Line
	5500 5300 5550 5300
Wire Wire Line
	1650 3900 1700 3900
Wire Wire Line
	3150 5700 3150 5850
Connection ~ 3150 5850
Wire Wire Line
	3050 5700 3050 5950
Connection ~ 3050 5950
Wire Wire Line
	2950 5700 2950 6050
Connection ~ 2950 6050
Wire Wire Line
	2850 5700 2850 6150
Connection ~ 2850 6150
Wire Wire Line
	3750 5700 3750 6250
Connection ~ 3750 6250
Wire Wire Line
	3650 5700 3650 6350
Connection ~ 3650 6350
Wire Wire Line
	3550 5700 3550 6450
Connection ~ 3550 6450
Wire Wire Line
	3450 5700 3450 6550
Connection ~ 3450 6550
Wire Wire Line
	6950 4850 6950 5000
Connection ~ 6950 5000
Wire Wire Line
	6850 4850 6850 5100
Connection ~ 6850 5100
Wire Wire Line
	6750 4850 6750 5200
Connection ~ 6750 5200
Wire Wire Line
	6650 4850 6650 5300
Connection ~ 6650 5300
Wire Wire Line
	7550 4850 7550 5400
Connection ~ 7550 5400
Wire Wire Line
	7450 4850 7450 5500
Connection ~ 7450 5500
Wire Wire Line
	7350 4850 7350 5600
Connection ~ 7350 5600
Wire Wire Line
	7250 4850 7250 5700
Connection ~ 7250 5700
Wire Wire Line
	3750 3450 3750 4000
Connection ~ 3750 4000
Wire Wire Line
	3650 3450 3650 4100
Connection ~ 3650 4100
Wire Wire Line
	3550 3450 3550 4200
Connection ~ 3550 4200
Wire Wire Line
	3450 3450 3450 4300
Connection ~ 3450 4300
Wire Wire Line
	2850 3450 2850 3900
Connection ~ 2850 3900
Wire Wire Line
	2950 3450 2950 3800
Connection ~ 2950 3800
Wire Wire Line
	3050 3450 3050 3700
Connection ~ 3050 3700
Wire Wire Line
	3150 3450 3150 3600
Connection ~ 3150 3600
Wire Wire Line
	3750 1250 3750 1800
Connection ~ 3750 1800
Wire Wire Line
	3650 1250 3650 1900
Connection ~ 3650 1900
Wire Wire Line
	3550 1250 3550 2000
Connection ~ 3550 2000
Wire Wire Line
	3450 1250 3450 2100
Connection ~ 3450 2100
Wire Wire Line
	2850 1250 2850 1700
Connection ~ 2850 1700
Wire Wire Line
	2950 1250 2950 1600
Connection ~ 2950 1600
Wire Wire Line
	3050 1250 3050 1500
Connection ~ 3050 1500
Wire Wire Line
	3150 1250 3150 1400
Connection ~ 3150 1400
Wire Wire Line
	9900 2100 9900 2450
Wire Wire Line
	10450 2100 10450 2450
Wire Wire Line
	7550 2650 7550 2750
Wire Wire Line
	6850 2650 6950 2650
Wire Wire Line
	10450 1750 10450 2100
Wire Wire Line
	9900 2450 9900 2550
Wire Wire Line
	9900 1750 9900 2100
Wire Wire Line
	10450 1400 10450 1750
Wire Wire Line
	6650 4400 6750 4400
Wire Wire Line
	6750 4400 6850 4400
Wire Wire Line
	6850 4400 6950 4400
Wire Wire Line
	6950 4400 7250 4400
Wire Wire Line
	7250 4400 7350 4400
Wire Wire Line
	7350 4400 7450 4400
Wire Wire Line
	7450 4400 7550 4400
Wire Wire Line
	3650 3000 3750 3000
Wire Wire Line
	3550 3000 3650 3000
Wire Wire Line
	3450 3000 3550 3000
Wire Wire Line
	3150 3000 3450 3000
Wire Wire Line
	3050 3000 3150 3000
Wire Wire Line
	2950 3000 3050 3000
Wire Wire Line
	2850 3000 2950 3000
Wire Wire Line
	3650 5250 3750 5250
Wire Wire Line
	3550 5250 3650 5250
Wire Wire Line
	3450 5250 3550 5250
Wire Wire Line
	3150 5250 3450 5250
Wire Wire Line
	3050 5250 3150 5250
Wire Wire Line
	2950 5250 3050 5250
Wire Wire Line
	2850 5250 2950 5250
Wire Wire Line
	3650 800  3750 800 
Wire Wire Line
	3550 800  3650 800 
Wire Wire Line
	3450 800  3550 800 
Wire Wire Line
	3150 800  3450 800 
Wire Wire Line
	3050 800  3150 800 
Wire Wire Line
	2950 800  3050 800 
Wire Wire Line
	2850 800  2950 800 
Wire Wire Line
	1650 6350 1650 6400
Wire Wire Line
	1650 6250 1650 6350
Wire Wire Line
	5500 5500 5500 5550
Wire Wire Line
	3150 5850 4050 5850
Wire Wire Line
	3050 5950 4050 5950
Wire Wire Line
	2950 6050 4050 6050
Wire Wire Line
	2850 6150 4050 6150
Wire Wire Line
	3750 6250 4050 6250
Wire Wire Line
	3650 6350 4050 6350
Wire Wire Line
	3550 6450 4050 6450
Wire Wire Line
	3450 6550 4050 6550
Wire Wire Line
	6950 5000 7800 5000
Wire Wire Line
	6850 5100 7800 5100
Wire Wire Line
	6750 5200 7800 5200
Wire Wire Line
	6650 5300 7800 5300
Wire Wire Line
	7550 5400 7800 5400
Wire Wire Line
	7450 5500 7800 5500
Wire Wire Line
	7350 5600 7800 5600
Wire Wire Line
	7250 5700 7800 5700
Wire Wire Line
	3750 4000 4050 4000
Wire Wire Line
	3650 4100 4050 4100
Wire Wire Line
	3550 4200 4050 4200
Wire Wire Line
	3450 4300 4050 4300
Wire Wire Line
	2850 3900 4050 3900
Wire Wire Line
	2950 3800 4050 3800
Wire Wire Line
	3050 3700 4050 3700
Wire Wire Line
	3150 3600 4050 3600
Wire Wire Line
	3750 1800 4050 1800
Wire Wire Line
	3650 1900 4050 1900
Wire Wire Line
	3550 2000 4050 2000
Wire Wire Line
	3450 2100 4050 2100
Wire Wire Line
	2850 1700 4050 1700
Wire Wire Line
	2950 1600 4050 1600
Wire Wire Line
	3050 1500 4050 1500
Wire Wire Line
	3150 1400 4050 1400
$EndSCHEMATC
